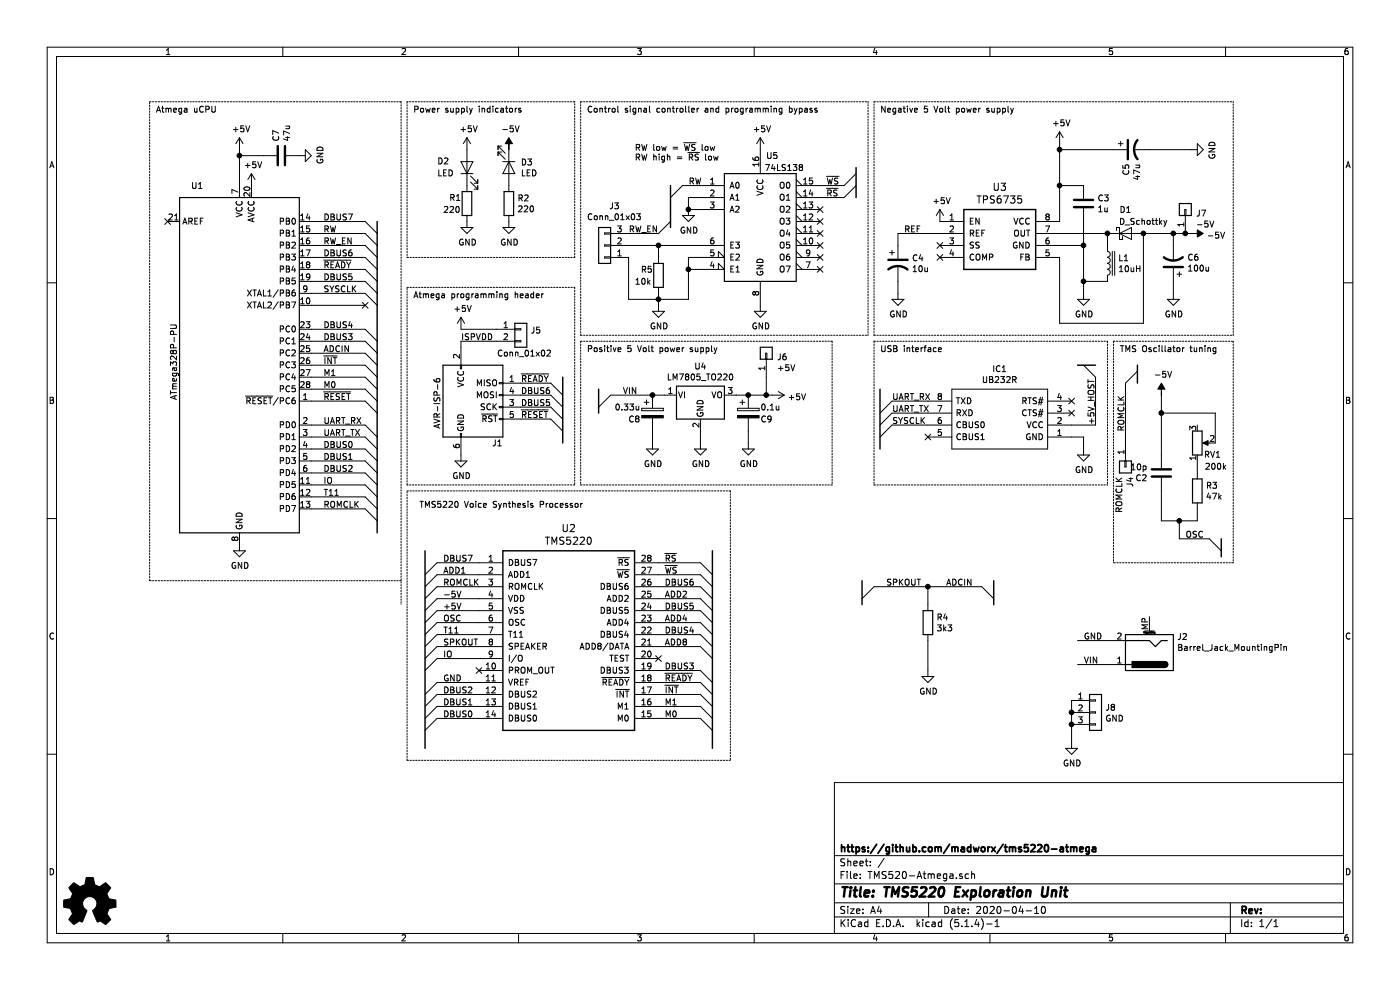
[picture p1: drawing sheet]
EESchema Schematic File Version 4
LIBS:TMS5220-Atmega-cache
EELAYER 30 0
EELAYER END
$Descr A4 11693 8268
encoding utf-8
Sheet 1 1
Title "TMS5220 Exploration Unit"
Date "2020-04-10"
Rev ""
Comp "https://github.com/madworx/tms5220-atmega"
Comment1 ""
Comment2 ""
Comment3 ""
Comment4 ""
$EndDescr
$Comp
L MCU_Microchip_ATmega:ATmega328P-PU U1
U 1 1
P 2000 3050
F 0 "U1" H 1700 4550 50  0000 R CNN
F 1 "ATmega328P-PU" V 1450 3400 50  0000 R CNN
F 2 "Package_DIP:DIP-28_W7.62mm_Socket" H 2000 3050 50  0001 C CIN
F 3 "http://ww1.microchip.com/downloads/en/DeviceDoc/ATmega328_P%20AVR%20MCU%20with%20picoPower%20Technology%20Data%20Sheet%2040001984A.pdf" H 2000 3050 50  0001 C CNN
	1    2000 3050
	1    0    0    -1  
$EndComp
$Comp
L TPS6735:TPS6735 U3
U 1 1
P 7850 1850
F 0 "U3" H 8350 2140 60  0000 C CNN
F 1 "TPS6735" H 8350 2034 60  0000 C CNN
F 2 "Package_DIP:DIP-8_W7.62mm" H 8050 1900 60  0001 L CNN
F 3 "https://www.mouser.se/ProductDetail/Texas-Instruments/TPS6735IPE4?qs=sGAEpiMZZMtitjHzVIkrqfSWpcWTPe%252BShhX7cmTv0g0%3D" H 8050 1700 60  0001 L CNN
	1    7850 1850
	1    0    0    -1  
$EndComp
$Comp
L UB232R:UB232R IC1
U 1 1
P 8950 3650
F 0 "IC1" H 9550 3085 50  0000 C CNN
F 1 "UB232R" H 9550 3176 50  0000 C CNN
F 2 "UB232R:UB232R" H 10000 3750 50  0001 L CNN
F 3 "https://www.mouser.se/ProductDetail/FTDI/UB232R?qs=%2Fha2pyFadugCqdm6U58lyspsRhZ6HQkFB6zKPMYNFlg%3D" H 10000 3650 50  0001 L CNN
F 4 "USB-serial module,FT232RQ,USB B,UB232R USB-serial module,FT232RQ,USB B,UB232R" H 10000 3550 50  0001 L CNN "Description"
F 5 "4" H 10000 3450 50  0001 L CNN "Height"
F 6 "FTDI Chip" H 10000 3350 50  0001 L CNN "Manufacturer_Name"
F 7 "UB232R" H 10000 3250 50  0001 L CNN "Manufacturer_Part_Number"
F 8 "895-UB232R" H 10000 3150 50  0001 L CNN "Mouser Part Number"
F 9 "https://www.mouser.com/Search/Refine.aspx?Keyword=895-UB232R" H 10000 3050 50  0001 L CNN "Mouser Price/Stock"
F 10 "0429262" H 10000 2950 50  0001 L CNN "RS Part Number"
F 11 "http://uk.rs-online.com/web/p/products/0429262" H 10000 2850 50  0001 L CNN "RS Price/Stock"
	1    8950 3650
	-1   0    0    1   
$EndComp
Wire Wire Line
	2600 2550 3050 2550
NoConn ~ 3050 2550
$Comp
L power:GND #PWR0101
U 1 1
P 2000 4550
F 0 "#PWR0101" H 2000 4300 50  0001 C CNN
F 1 "GND" H 2005 4377 50  0000 C CNN
F 2 "" H 2000 4550 50  0001 C CNN
F 3 "" H 2000 4550 50  0001 C CNN
	1    2000 4550
	1    0    0    -1  
$EndComp
$Comp
L power:GND #PWR0104
U 1 1
P 9050 3750
F 0 "#PWR0104" H 9050 3500 50  0001 C CNN
F 1 "GND" H 9055 3577 50  0000 C CNN
F 2 "" H 9050 3750 50  0001 C CNN
F 3 "" H 9050 3750 50  0001 C CNN
	1    9050 3750
	1    0    0    -1  
$EndComp
$Comp
L power:GND #PWR0105
U 1 1
P 3850 3800
F 0 "#PWR0105" H 3850 3550 50  0001 C CNN
F 1 "GND" H 3855 3627 50  0000 C CNN
F 2 "" H 3850 3800 50  0001 C CNN
F 3 "" H 3850 3800 50  0001 C CNN
	1    3850 3800
	1    0    0    -1  
$EndComp
Wire Wire Line
	2600 2750 3050 2750
Wire Wire Line
	2600 2850 3050 2850
Wire Wire Line
	2600 2950 3050 2950
Wire Wire Line
	2600 3050 3050 3050
Wire Wire Line
	2600 3150 3050 3150
Wire Wire Line
	2600 3250 3050 3250
Wire Wire Line
	2600 3750 3050 3750
Wire Wire Line
	2600 3850 3050 3850
Wire Wire Line
	2600 3950 3050 3950
Wire Wire Line
	2600 4050 3050 4050
Wire Wire Line
	2600 4150 3050 4150
Wire Wire Line
	2600 4250 3050 4250
Wire Wire Line
	2600 2050 3050 2050
Wire Wire Line
	2600 1950 3050 1950
Wire Wire Line
	2600 1850 3050 1850
Entry Wire Line
	3050 1850 3150 1950
Entry Wire Line
	3050 1950 3150 2050
Entry Wire Line
	3050 2050 3150 2150
Entry Wire Line
	3050 2750 3150 2850
Entry Wire Line
	3050 2850 3150 2950
Entry Wire Line
	3050 2950 3150 3050
Entry Wire Line
	3050 3050 3150 3150
Entry Wire Line
	3050 3150 3150 3250
Entry Wire Line
	3050 3250 3150 3350
Entry Wire Line
	3050 3750 3150 3850
Entry Wire Line
	3050 3850 3150 3950
Entry Wire Line
	3050 3950 3150 4050
Entry Wire Line
	3050 4050 3150 4150
Entry Wire Line
	3050 4150 3150 4250
Entry Wire Line
	3050 4250 3150 4350
Text Label 2700 3750 0    50   ~ 0
DBUS0
Text Label 2700 3850 0    50   ~ 0
DBUS1
Text Label 2700 3950 0    50   ~ 0
DBUS2
Text Label 2700 2350 0    50   ~ 0
DBUS5
Entry Wire Line
	3050 2150 3150 2250
Entry Wire Line
	3050 2250 3150 2350
Text Label 2700 2450 0    50   ~ 0
SYSCLK
Text Label 2700 2150 0    50   ~ 0
DBUS6
Text Label 2700 4150 0    50   ~ 0
T11
Text Label 2700 4050 0    50   ~ 0
IO
Text Label 2700 4250 0    50   ~ 0
ROMCLK
Entry Wire Line
	3050 3350 3150 3450
Wire Wire Line
	2600 3350 3050 3350
Wire Wire Line
	2600 3550 3050 3550
Entry Wire Line
	3050 3550 3150 3650
Text Label 2700 3550 0    50   ~ 0
UART_RX
Entry Wire Line
	3050 3650 3150 3750
Wire Wire Line
	2600 3650 3050 3650
Text Label 2700 3650 0    50   ~ 0
UART_TX
Text Label 2700 2050 0    50   ~ 0
RW_EN
Text Label 2700 1950 0    50   ~ 0
RW
Text Label 2700 2250 0    50   ~ 0
~READY
Text Label 2700 3050 0    50   ~ 0
~INT
Text Label 2700 3150 0    50   ~ 0
M1
Wire Wire Line
	2600 2150 3050 2150
Wire Wire Line
	3050 2250 2600 2250
Wire Wire Line
	2600 2350 3050 2350
Wire Wire Line
	2600 2450 3050 2450
Entry Wire Line
	3050 2350 3150 2450
Entry Wire Line
	3050 2450 3150 2550
Wire Wire Line
	4350 3200 4600 3200
Wire Wire Line
	4350 3300 4600 3300
Wire Wire Line
	4350 3400 4600 3400
Wire Wire Line
	4350 3500 4600 3500
Entry Wire Line
	4600 3200 4700 3300
Entry Wire Line
	4600 3300 4700 3400
Entry Wire Line
	4600 3400 4700 3500
Entry Wire Line
	4600 3500 4700 3600
Text Label 2700 3350 0    50   ~ 0
~RESET
Text Label 4350 3500 0    50   ~ 0
~RESET
Text Label 4350 3400 0    50   ~ 0
DBUS5
Wire Wire Line
	7750 3350 7450 3350
Wire Wire Line
	7750 3450 7450 3450
Wire Wire Line
	7750 3550 7450 3550
Entry Wire Line
	7350 3450 7450 3350
Entry Wire Line
	7350 3550 7450 3450
Entry Wire Line
	7350 3650 7450 3550
Text Label 7450 3350 0    50   ~ 0
UART_RX
Text Label 7450 3450 0    50   ~ 0
UART_TX
Text Label 7450 3550 0    50   ~ 0
SYSCLK
$Comp
L Connector:Barrel_Jack_MountingPin J2
U 1 1
P 9600 5450
F 0 "J2" H 9370 5322 50  0000 R CNN
F 1 "Barrel_Jack_MountingPin" H 9370 5413 50  0000 R CNN
F 2 "Connector_BarrelJack:BarrelJack_CUI_PJ-063AH_Horizontal" H 9650 5410 50  0001 C CNN
F 3 "~" H 9650 5410 50  0001 C CNN
	1    9600 5450
	-1   0    0    1   
$EndComp
$Comp
L Device:R_POT RV1
U 1 1
P 10000 3700
F 0 "RV1" H 10200 3800 50  0000 R CNN
F 1 "200k" H 10250 3900 50  0000 R CNN
F 2 "Potentiometer_THT:Potentiometer_Bourns_3296W_Vertical" H 10000 3700 50  0001 C CNN
F 3 "https://www.mouser.se/ProductDetail/Bourns/3296W-1-204LF?qs=sGAEpiMZZMvygUB3GLcD7sSg8po3Zpo3lxHLKmaw3KY%3D" H 10000 3700 50  0001 C CNN
	1    10000 3700
	1    0    0    1   
$EndComp
$Comp
L power:-5V #PWR0102
U 1 1
P 9700 3300
F 0 "#PWR0102" H 9700 3400 50  0001 C CNN
F 1 "-5V" H 9715 3473 50  0000 C CNN
F 2 "" H 9700 3300 50  0001 C CNN
F 3 "" H 9700 3300 50  0001 C CNN
	1    9700 3300
	1    0    0    -1  
$EndComp
Entry Wire Line
	10100 4500 10200 4600
Text Label 9900 4500 0    50   ~ 0
OSC
$Comp
L Device:D_Schottky D1
U 1 1
P 9400 1950
F 0 "D1" H 9400 2150 50  0000 C CNN
F 1 "D_Schottky" H 9550 2050 50  0000 C CNN
F 2 "Diode_THT:D_DO-41_SOD81_P2.54mm_Vertical_AnodeUp" H 9400 1950 50  0001 C CNN
F 3 "https://www.mouser.se/ProductDetail/STMicroelectronics/1N5817?qs=sGAEpiMZZMtQ8nqTKtFS%2FD9SVzsgHTKGsrEMHLFTAoc%3D" H 9400 1950 50  0001 C CNN
	1    9400 1950
	1    0    0    -1  
$EndComp
$Comp
L Device:C C2
U 1 1
P 9700 3950
F 0 "C2" H 9815 3996 50  0000 L CNN
F 1 "10p" H 9815 3905 50  0000 L CNN
F 2 "Capacitor_THT:C_Disc_D4.7mm_W2.5mm_P5.00mm" H 9700 3950 50  0001 C CNN
F 3 "https://www.mouser.se/ProductDetail/TDK/FG28C0G1H100DNT00?qs=sGAEpiMZZMt3KoXD5rJ2N3%2FB4IwRhPfO5Uprpuqi7TN%2FBpAp6IHKEw%3D%3D" H 9700 3950 50  0001 C CNN
	1    9700 3950
	-1   0    0    1   
$EndComp
$Comp
L Device:CP1 C4
U 1 1
P 7500 2200
F 0 "C4" H 7615 2246 50  0000 L CNN
F 1 "10u" H 7615 2155 50  0000 L CNN
F 2 "Capacitor_THT:CP_Radial_D4.0mm_P1.50mm" H 7500 2200 50  0001 C CNN
F 3 "https://www.mouser.se/ProductDetail/Nichicon/UPW1E100MDD6?qs=sGAEpiMZZMtZ1n0r9vR22RH2kZvTh%252B0aATLghPFFGt0%3D" H 7500 2200 50  0001 C CNN
	1    7500 2200
	1    0    0    -1  
$EndComp
$Comp
L Device:C C3
U 1 1
P 9050 1700
F 0 "C3" H 9165 1746 50  0000 L CNN
F 1 "1u" H 9165 1655 50  0000 L CNN
F 2 "Capacitor_THT:C_Disc_D4.7mm_W2.5mm_P5.00mm" H 9050 1700 50  0001 C CNN
F 3 "https://www.mouser.se/ProductDetail/TDK/FG28X7R1E105KRT00?qs=sGAEpiMZZMt3KoXD5rJ2N3%2FB4IwRhPfObhJhR9ZrZngGqP3K%2FtY82g%3D%3D" H 9050 1700 50  0001 C CNN
	1    9050 1700
	1    0    0    -1  
$EndComp
$Comp
L Device:L_Core_Iron L1
U 1 1
P 9250 2200
F 0 "L1" H 9338 2246 50  0000 L CNN
F 1 "10uH" H 9338 2155 50  0000 L CNN
F 2 "Inductor_THT:L_Axial_L11.0mm_D4.5mm_P15.24mm_Horizontal_Fastron_MECC" H 9250 2200 50  0001 C CNN
F 3 "https://www.mouser.se/ProductDetail/JW-Miller/9250A-103-RC?qs=sGAEpiMZZMsg%252By3WlYCkUxu5WKw4EViAndDa%2FiYqH4s%3D" H 9250 2200 50  0001 C CNN
	1    9250 2200
	1    0    0    -1  
$EndComp
$Comp
L power:+5V #PWR0106
U 1 1
P 8850 1200
F 0 "#PWR0106" H 8850 1050 50  0001 C CNN
F 1 "+5V" H 8865 1373 50  0000 C CNN
F 2 "" H 8850 1200 50  0001 C CNN
F 3 "" H 8850 1200 50  0001 C CNN
	1    8850 1200
	1    0    0    -1  
$EndComp
Wire Wire Line
	8850 2050 9050 2050
$Comp
L power:GND #PWR0107
U 1 1
P 9050 2450
F 0 "#PWR0107" H 9050 2200 50  0001 C CNN
F 1 "GND" H 9055 2277 50  0000 C CNN
F 2 "" H 9050 2450 50  0001 C CNN
F 3 "" H 9050 2450 50  0001 C CNN
	1    9050 2450
	1    0    0    -1  
$EndComp
Wire Wire Line
	9550 1950 9550 2700
Wire Wire Line
	9550 2700 8850 2700
Wire Wire Line
	8850 2700 8850 2150
Connection ~ 9550 1950
$Comp
L power:-5V #PWR0108
U 1 1
P 9950 1950
F 0 "#PWR0108" H 9950 2050 50  0001 C CNN
F 1 "-5V" V 9965 2078 50  0000 L CNN
F 2 "" H 9950 1950 50  0001 C CNN
F 3 "" H 9950 1950 50  0001 C CNN
	1    9950 1950
	0    1    1    0   
$EndComp
$Comp
L Device:CP1 C6
U 1 1
P 9800 2200
F 0 "C6" H 9685 2154 50  0000 R CNN
F 1 "100u" H 9685 2245 50  0000 R CNN
F 2 "Capacitor_THT:CP_Radial_D4.0mm_P1.50mm" H 9800 2200 50  0001 C CNN
F 3 "https://www.mouser.se/ProductDetail/Nichicon/UVR1A101MDD6?qs=UBiR96IgLrSPbXe39cac9Q%3D%3D" H 9800 2200 50  0001 C CNN
	1    9800 2200
	-1   0    0    1   
$EndComp
$Comp
L power:GND #PWR0109
U 1 1
P 9800 2450
F 0 "#PWR0109" H 9800 2200 50  0001 C CNN
F 1 "GND" H 9805 2277 50  0000 C CNN
F 2 "" H 9800 2450 50  0001 C CNN
F 3 "" H 9800 2450 50  0001 C CNN
	1    9800 2450
	1    0    0    -1  
$EndComp
Wire Wire Line
	7850 1950 7500 1950
$Comp
L power:GND #PWR0110
U 1 1
P 7500 2450
F 0 "#PWR0110" H 7500 2200 50  0001 C CNN
F 1 "GND" H 7505 2277 50  0000 C CNN
F 2 "" H 7500 2450 50  0001 C CNN
F 3 "" H 7500 2450 50  0001 C CNN
	1    7500 2450
	1    0    0    -1  
$EndComp
$Comp
L power:GND #PWR0111
U 1 1
P 9950 1250
F 0 "#PWR0111" H 9950 1000 50  0001 C CNN
F 1 "GND" H 9955 1077 50  0000 C CNN
F 2 "" H 9950 1250 50  0001 C CNN
F 3 "" H 9950 1250 50  0001 C CNN
	1    9950 1250
	0    -1   1    0   
$EndComp
Text Label 7550 1950 0    50   ~ 0
REF
NoConn ~ 7850 2050
NoConn ~ 7850 2150
$Comp
L Device:C C7
U 1 1
P 2350 1300
F 0 "C7" H 2465 1346 50  0000 L CNN
F 1 "47u" H 2465 1255 50  0000 L CNN
F 2 "Capacitor_THT:C_Disc_D4.7mm_W2.5mm_P5.00mm" H 2350 1300 50  0001 C CNN
F 3 "https://www.mouser.se/ProductDetail/TDK/FG26X5R1E476MRT06?qs=sGAEpiMZZMt3KoXD5rJ2NzrcpyijU5LS6yornfz2rM6NybHv36ftSw%3D%3D" H 2350 1300 50  0001 C CNN
	1    2350 1300
	0    -1   -1   0   
$EndComp
$Comp
L power:GND #PWR0112
U 1 1
P 2500 1300
F 0 "#PWR0112" H 2500 1050 50  0001 C CNN
F 1 "GND" H 2505 1127 50  0000 C CNN
F 2 "" H 2500 1300 50  0001 C CNN
F 3 "" H 2500 1300 50  0001 C CNN
	1    2500 1300
	0    -1   -1   0   
$EndComp
Wire Wire Line
	2000 1250 2000 1300
$Comp
L Regulator_Linear:LM7805_TO220 U4
U 1 1
P 5850 3300
F 0 "U4" H 5850 3542 50  0000 C CNN
F 1 "LM7805_TO220" H 5850 3451 50  0000 C CNN
F 2 "Package_TO_SOT_THT:TO-220-3_Horizontal_TabDown" H 5850 3525 50  0001 C CIN
F 3 "https://www.mouser.se/ProductDetail/Texas-Instruments/LM7805CT-NOPB?qs=sGAEpiMZZMtUqDgmOWBjgBeg5pzg%2F1aQ1zF1gFoZCvY%3D" H 5850 3250 50  0001 C CNN
	1    5850 3300
	1    0    0    -1  
$EndComp
$Comp
L Device:CP C9
U 1 1
P 6250 3450
F 0 "C9" H 6350 3400 50  0000 L CNN
F 1 "0.1u" H 6350 3500 50  0000 L CNN
F 2 "Capacitor_THT:CP_Radial_D4.0mm_P1.50mm" H 6288 3300 50  0001 C CNN
F 3 "https://www.mouser.se/ProductDetail/Nichicon/USP1HR33MDD?qs=sGAEpiMZZMsh%252B1woXyUXj3SSjkwXH80UQwbXontCI3A%3D" H 6250 3450 50  0001 C CNN
	1    6250 3450
	1    0    0    -1  
$EndComp
Wire Wire Line
	6150 3300 6250 3300
Text Label 5200 3300 0    50   ~ 0
VIN
$Comp
L power:+5V #PWR0115
U 1 1
P 6450 3300
F 0 "#PWR0115" H 6450 3150 50  0001 C CNN
F 1 "+5V" V 6465 3428 50  0000 L CNN
F 2 "" H 6450 3300 50  0001 C CNN
F 3 "" H 6450 3300 50  0001 C CNN
	1    6450 3300
	0    1    1    0   
$EndComp
Connection ~ 6250 3300
Wire Wire Line
	6250 3300 6400 3300
$Comp
L power:GND #PWR0116
U 1 1
P 5850 3700
F 0 "#PWR0116" H 5850 3450 50  0001 C CNN
F 1 "GND" H 5855 3527 50  0000 C CNN
F 2 "" H 5850 3700 50  0001 C CNN
F 3 "" H 5850 3700 50  0001 C CNN
	1    5850 3700
	1    0    0    -1  
$EndComp
$Comp
L Device:CP C8
U 1 1
P 5450 3450
F 0 "C8" H 5350 3400 50  0000 R CNN
F 1 "0.33u" H 5350 3500 50  0000 R CNN
F 2 "Capacitor_THT:CP_Radial_D4.0mm_P1.50mm" H 5488 3300 50  0001 C CNN
F 3 "https://www.mouser.se/ProductDetail/Nichicon/USP1HR33MDD?qs=sGAEpiMZZMsh%252B1woXyUXj3SSjkwXH80UQwbXontCI3A%3D" H 5450 3450 50  0001 C CNN
	1    5450 3450
	1    0    0    -1  
$EndComp
Wire Wire Line
	9300 5550 9000 5550
Text Label 9050 5550 0    50   ~ 0
VIN
Wire Wire Line
	9300 5350 9000 5350
Text Label 9050 5350 0    50   ~ 0
GND
Wire Wire Line
	9850 4500 10100 4500
Wire Wire Line
	9700 3300 9700 3450
NoConn ~ 8950 3350
NoConn ~ 8950 3450
NoConn ~ 7750 3650
$Comp
L power:+5V #PWR0117
U 1 1
P 2000 1250
F 0 "#PWR0117" H 2000 1100 50  0001 C CNN
F 1 "+5V" H 2015 1423 50  0000 C CNN
F 2 "" H 2000 1250 50  0001 C CNN
F 3 "" H 2000 1250 50  0001 C CNN
	1    2000 1250
	1    0    0    -1  
$EndComp
$Comp
L 74xx:74LS138 U5
U 1 1
P 6350 1850
F 0 "U5" H 6450 2400 50  0000 C CNN
F 1 "74LS138" H 6550 2300 50  0000 C CNN
F 2 "Package_DIP:DIP-16_W7.62mm" H 6350 1850 50  0001 C CNN
F 3 "https://www.mouser.se/ProductDetail/Texas-Instruments/SN74LS138N?qs=sGAEpiMZZMtxONTBFIcRfpKvrGTByBdiQjlbb3Ynr4s%3D" H 6350 1850 50  0001 C CNN
	1    6350 1850
	1    0    0    -1  
$EndComp
$Comp
L power:+5V #PWR0119
U 1 1
P 6350 1250
F 0 "#PWR0119" H 6350 1100 50  0001 C CNN
F 1 "+5V" H 6365 1423 50  0000 C CNN
F 2 "" H 6350 1250 50  0001 C CNN
F 3 "" H 6350 1250 50  0001 C CNN
	1    6350 1250
	1    0    0    -1  
$EndComp
$Comp
L power:GND #PWR0120
U 1 1
P 6350 2550
F 0 "#PWR0120" H 6350 2300 50  0001 C CNN
F 1 "GND" H 6355 2377 50  0000 C CNN
F 2 "" H 6350 2550 50  0001 C CNN
F 3 "" H 6350 2550 50  0001 C CNN
	1    6350 2550
	1    0    0    -1  
$EndComp
$Comp
L power:GND #PWR0121
U 1 1
P 5750 1750
F 0 "#PWR0121" H 5750 1500 50  0001 C CNN
F 1 "GND" H 5755 1577 50  0000 C CNN
F 2 "" H 5750 1750 50  0001 C CNN
F 3 "" H 5750 1750 50  0001 C CNN
	1    5750 1750
	1    0    0    -1  
$EndComp
Text Label 5750 1550 0    50   ~ 0
RW
Text Label 6900 1650 0    50   ~ 0
~RS
Text Label 6900 1550 0    50   ~ 0
~WS
Wire Wire Line
	5500 1950 5250 1950
Text Label 5250 1950 0    50   ~ 0
RW_EN
Text Notes 5300 1350 0    50   ~ 0
RW low = ~WS~ low\nRW high = ~RS~ low
NoConn ~ 6850 1750
NoConn ~ 6850 1850
NoConn ~ 6850 1950
NoConn ~ 6850 2050
NoConn ~ 6850 2150
NoConn ~ 6850 2250
$Comp
L Connector_Generic:Conn_01x03 J3
U 1 1
P 5050 2050
F 0 "J3" H 4968 1725 50  0000 C CNN
F 1 "Conn_01x03" H 4968 1816 50  0000 C CNN
F 2 "Connector_PinHeader_2.54mm:PinHeader_1x03_P2.54mm_Vertical" H 5050 2050 50  0001 C CNN
F 3 "~" H 5050 2050 50  0001 C CNN
	1    5050 2050
	-1   0    0    1   
$EndComp
$Comp
L Connector_Generic:Conn_01x01 J4
U 1 1
P 9400 3900
F 0 "J4" H 9480 3942 50  0000 L CNN
F 1 "ROMCLK" H 9480 3851 50  0000 L CNN
F 2 "Connector_PinHeader_2.54mm:PinHeader_1x01_P2.54mm_Vertical" H 9400 3900 50  0001 C CNN
F 3 "~" H 9400 3900 50  0001 C CNN
	1    9400 3900
	0    1    1    0   
$EndComp
Wire Wire Line
	9400 3700 9400 3200
Text Label 9400 3300 3    50   ~ 0
ROMCLK
Entry Wire Line
	5850 4700 5950 4800
Entry Wire Line
	5850 4800 5950 4900
Entry Wire Line
	5850 5100 5950 5200
Entry Wire Line
	5850 5300 5950 5400
Entry Wire Line
	5850 5600 5950 5700
Entry Wire Line
	5850 5700 5950 5800
Entry Wire Line
	5850 5800 5950 5900
Entry Wire Line
	5850 5900 5950 6000
Entry Wire Line
	5850 6000 5950 6100
Entry Wire Line
	5850 5000 5950 5100
Entry Wire Line
	5850 4900 5950 5000
Entry Wire Line
	5850 5200 5950 5300
Entry Wire Line
	5850 5400 5950 5500
Wire Wire Line
	5850 4700 5500 4700
Wire Wire Line
	5850 4800 5500 4800
Wire Wire Line
	5850 4900 5500 4900
Wire Wire Line
	5500 5000 5850 5000
Wire Wire Line
	5500 5200 5850 5200
Wire Wire Line
	5500 5400 5850 5400
Wire Wire Line
	5850 5700 5500 5700
Wire Wire Line
	5850 5800 5500 5800
Wire Wire Line
	5850 5900 5500 5900
Wire Wire Line
	5850 6000 5500 6000
Text Label 3700 5700 0    50   ~ 0
GND
Text Label 3700 5100 0    50   ~ 0
+5V
Text Label 3700 5000 0    50   ~ 0
-5V
Text Label 5550 5000 0    50   ~ 0
ADD2
Text Label 3700 4800 0    50   ~ 0
ADD1
Text Label 5550 5400 0    50   ~ 0
ADD8
Text Label 5550 5200 0    50   ~ 0
ADD4
Entry Wire Line
	3550 4900 3650 4800
Wire Wire Line
	4000 4800 3650 4800
Text Label 3700 5200 0    50   ~ 0
OSC
Text Label 5550 5900 0    50   ~ 0
M1
Text Label 5550 6000 0    50   ~ 0
M0
NoConn ~ 5500 5500
NoConn ~ 4000 5600
Text Label 5550 4800 0    50   ~ 0
~WS
Text Label 5550 4700 0    50   ~ 0
~RS
Text Label 5550 5800 0    50   ~ 0
~INT
Text Label 5550 5700 0    50   ~ 0
~READY
Text Label 3700 5500 0    50   ~ 0
IO
Text Label 3700 5300 0    50   ~ 0
T11
Text Label 3700 4900 0    50   ~ 0
ROMCLK
Text Label 3700 4700 0    50   ~ 0
DBUS7
Text Label 5550 4900 0    50   ~ 0
DBUS6
Text Label 5550 5100 0    50   ~ 0
DBUS5
Text Label 5550 5300 0    50   ~ 0
DBUS4
Text Label 5550 5600 0    50   ~ 0
DBUS3
Text Label 3700 5800 0    50   ~ 0
DBUS2
Text Label 3700 5900 0    50   ~ 0
DBUS1
Text Label 3700 6000 0    50   ~ 0
DBUS0
Entry Wire Line
	3550 6100 3650 6000
Entry Wire Line
	3550 6000 3650 5900
Entry Wire Line
	3550 5900 3650 5800
Entry Wire Line
	3550 5800 3650 5700
Entry Wire Line
	3550 5600 3650 5500
Entry Wire Line
	3550 5500 3650 5400
Entry Wire Line
	3550 5400 3650 5300
Entry Wire Line
	3550 5300 3650 5200
Entry Wire Line
	3550 5200 3650 5100
Entry Wire Line
	3550 5100 3650 5000
Entry Wire Line
	3550 5000 3650 4900
Entry Wire Line
	3550 4800 3650 4700
Wire Wire Line
	5850 5600 5500 5600
Wire Wire Line
	5850 5300 5500 5300
Wire Wire Line
	5850 5100 5500 5100
Wire Wire Line
	4000 6000 3650 6000
Wire Wire Line
	4000 5900 3650 5900
Wire Wire Line
	4000 5800 3650 5800
Wire Wire Line
	4000 5700 3650 5700
Wire Wire Line
	4000 5500 3650 5500
Wire Wire Line
	4000 5400 3650 5400
Wire Wire Line
	4000 5300 3650 5300
Wire Wire Line
	4000 5200 3650 5200
Wire Wire Line
	4000 5100 3650 5100
Wire Wire Line
	4000 5000 3650 5000
Wire Wire Line
	4000 4900 3650 4900
Wire Wire Line
	4000 4700 3650 4700
$Comp
L TMS5220:TMS5220 U2
U 1 1
P 4000 4700
F 0 "U2" H 4750 4990 60  0000 C CNN
F 1 "TMS5220" H 4750 4884 60  0000 C CNN
F 2 "Package_DIP:DIP-28_W15.24mm_Socket" H 4200 4750 60  0001 L CNN
F 3 "https://www.mouser.se/ProductDetail/3M-Electronic-Solutions-Division/4828-6000-CP?qs=sGAEpiMZZMs%2FSh%2Fkjph1tvt1%2FmEPT%2FXoFUUv0bvk4oI%3D" H 4200 4550 60  0001 L CNN
	1    4000 4700
	1    0    0    -1  
$EndComp
$Comp
L Graphic:Logo_Open_Hardware_Small #LOGO1
U 1 1
P 750 7550
F 0 "#LOGO1" H 750 7825 50  0001 C CNN
F 1 "Logo_Open_Hardware_Small" H 750 7325 50  0001 C CNN
F 2 "" H 750 7550 50  0001 C CNN
F 3 "~" H 750 7550 50  0001 C CNN
	1    750  7550
	1    0    0    -1  
$EndComp
$Comp
L Device:LED D3
U 1 1
P 4250 1400
F 0 "D3" V 4204 1498 50  0000 L CNN
F 1 "LED" V 4295 1498 50  0000 L CNN
F 2 "LED_THT:LED_D3.0mm" V 4250 1400 50  0001 C CNN
F 3 "~" V 4250 1400 50  0001 C CNN
	1    4250 1400
	0    1    1    0   
$EndComp
$Comp
L Device:LED D2
U 1 1
P 3900 1400
F 0 "D2" V 3950 1650 50  0000 R CNN
F 1 "LED" V 3850 1650 50  0000 R CNN
F 2 "LED_THT:LED_D3.0mm" V 3900 1400 50  0001 C CNN
F 3 "~" V 3900 1400 50  0001 C CNN
	1    3900 1400
	0    -1   -1   0   
$EndComp
$Comp
L Device:R R2
U 1 1
P 4250 1700
F 0 "R2" H 4320 1746 50  0000 L CNN
F 1 "220" H 4320 1655 50  0000 L CNN
F 2 "Resistor_THT:R_Axial_DIN0204_L3.6mm_D1.6mm_P1.90mm_Vertical" V 4180 1700 50  0001 C CNN
F 3 "~" H 4250 1700 50  0001 C CNN
	1    4250 1700
	1    0    0    -1  
$EndComp
$Comp
L Device:R R1
U 1 1
P 3900 1700
F 0 "R1" H 3750 1750 50  0000 L CNN
F 1 "220" H 3700 1650 50  0000 L CNN
F 2 "Resistor_THT:R_Axial_DIN0204_L3.6mm_D1.6mm_P1.90mm_Vertical" V 3830 1700 50  0001 C CNN
F 3 "~" H 3900 1700 50  0001 C CNN
	1    3900 1700
	1    0    0    -1  
$EndComp
$Comp
L power:GND #PWR0124
U 1 1
P 4250 1850
F 0 "#PWR0124" H 4250 1600 50  0001 C CNN
F 1 "GND" H 4255 1677 50  0000 C CNN
F 2 "" H 4250 1850 50  0001 C CNN
F 3 "" H 4250 1850 50  0001 C CNN
	1    4250 1850
	1    0    0    -1  
$EndComp
$Comp
L power:-5V #PWR0125
U 1 1
P 4250 1250
F 0 "#PWR0125" H 4250 1350 50  0001 C CNN
F 1 "-5V" H 4265 1423 50  0000 C CNN
F 2 "" H 4250 1250 50  0001 C CNN
F 3 "" H 4250 1250 50  0001 C CNN
	1    4250 1250
	1    0    0    -1  
$EndComp
$Comp
L power:+5V #PWR0126
U 1 1
P 3900 1250
F 0 "#PWR0126" H 3900 1100 50  0001 C CNN
F 1 "+5V" H 3915 1423 50  0000 C CNN
F 2 "" H 3900 1250 50  0001 C CNN
F 3 "" H 3900 1250 50  0001 C CNN
	1    3900 1250
	1    0    0    -1  
$EndComp
$Comp
L power:GND #PWR0127
U 1 1
P 3900 1850
F 0 "#PWR0127" H 3900 1600 50  0001 C CNN
F 1 "GND" H 3905 1677 50  0000 C CNN
F 2 "" H 3900 1850 50  0001 C CNN
F 3 "" H 3900 1850 50  0001 C CNN
	1    3900 1850
	1    0    0    -1  
$EndComp
Wire Wire Line
	9050 3650 8950 3650
Wire Wire Line
	9050 3750 9050 3650
Wire Wire Line
	5100 3300 5450 3300
Wire Wire Line
	5850 3600 5850 3700
$Comp
L power:GND #PWR0113
U 1 1
P 5450 3700
F 0 "#PWR0113" H 5450 3450 50  0001 C CNN
F 1 "GND" H 5455 3527 50  0000 C CNN
F 2 "" H 5450 3700 50  0001 C CNN
F 3 "" H 5450 3700 50  0001 C CNN
	1    5450 3700
	1    0    0    -1  
$EndComp
Wire Wire Line
	5450 3600 5450 3700
$Comp
L power:GND #PWR0114
U 1 1
P 6250 3700
F 0 "#PWR0114" H 6250 3450 50  0001 C CNN
F 1 "GND" H 6255 3527 50  0000 C CNN
F 2 "" H 6250 3700 50  0001 C CNN
F 3 "" H 6250 3700 50  0001 C CNN
	1    6250 3700
	1    0    0    -1  
$EndComp
Wire Wire Line
	6250 3600 6250 3700
$Comp
L Device:CP1 C5
U 1 1
P 9450 1250
F 0 "C5" H 9565 1296 50  0000 L CNN
F 1 "47u" H 9565 1205 50  0000 L CNN
F 2 "Capacitor_THT:CP_Radial_D4.0mm_P1.50mm" H 9450 1250 50  0001 C CNN
F 3 "https://www.mouser.se/ProductDetail/Nichicon/UPW1A470MDD6TP?qs=sGAEpiMZZMtZ1n0r9vR22UwyiKSDS%252BfFcZfRXVU8ss8%3D" H 9450 1250 50  0001 C CNN
	1    9450 1250
	0    -1   1    0   
$EndComp
Wire Wire Line
	10000 3950 10000 3850
Wire Wire Line
	9850 4350 9850 4500
Wire Wire Line
	10150 3450 10150 3700
Wire Wire Line
	7500 2050 7500 1950
Wire Wire Line
	7500 2350 7500 2450
Wire Wire Line
	9550 1950 9800 1950
Wire Wire Line
	9800 2450 9800 2350
Wire Wire Line
	9800 2050 9800 1950
Connection ~ 9800 1950
Wire Wire Line
	9800 1950 9900 1950
Wire Wire Line
	9050 2050 9050 2350
Wire Wire Line
	9250 2350 9050 2350
Connection ~ 9050 2350
Wire Wire Line
	9050 2350 9050 2450
Wire Wire Line
	9250 2050 9250 1950
Wire Wire Line
	9050 1550 8850 1550
Connection ~ 8850 1550
Wire Wire Line
	8850 1550 8850 1850
Wire Wire Line
	9050 1850 9050 2050
Connection ~ 9050 2050
Connection ~ 9250 1950
Wire Wire Line
	8850 1950 9250 1950
Wire Notes Line
	7300 850  10300 850 
Text Notes 7350 950  0    50   ~ 0
Negative 5 Volt power supply
Entry Wire Line
	5500 1950 5600 1850
Entry Wire Line
	5600 1650 5700 1550
Wire Wire Line
	5850 1550 5700 1550
Wire Notes Line
	4850 850  4850 2800
Entry Wire Line
	7050 1550 7150 1450
Entry Wire Line
	7050 1650 7150 1550
Wire Wire Line
	6850 1650 7050 1650
Wire Wire Line
	7050 1550 6850 1550
Wire Wire Line
	5850 1650 5750 1650
Wire Wire Line
	5750 1650 5750 1750
Wire Wire Line
	5850 1750 5750 1750
Connection ~ 5750 1750
Wire Wire Line
	5850 2150 5750 2150
Wire Wire Line
	5750 2150 5750 2250
Wire Wire Line
	5850 2250 5750 2250
Text Notes 4900 950  0    50   ~ 0
Control signal controller and programming bypass
Wire Notes Line
	3400 850  3400 2150
Wire Notes Line
	3400 2150 4800 2150
Wire Notes Line
	4800 2150 4800 850 
Wire Notes Line
	4800 850  3400 850 
Text Notes 3450 950  0    50   ~ 0
Power supply indicators
Text Notes 3450 2500 0    50   ~ 0
Atmega programming header
Entry Wire Line
	5000 3400 5100 3300
Wire Wire Line
	5450 3300 5550 3300
Connection ~ 5450 3300
Wire Notes Line
	4850 4050 6950 4050
Wire Notes Line
	4850 2850 6950 2850
Wire Notes Line
	4850 2850 4850 4050
Wire Notes Line
	6950 2850 6950 4050
Text Notes 4900 2950 0    50   ~ 0
Positive 5 Volt power supply
Wire Notes Line
	10300 4700 9300 4700
Wire Notes Line
	9300 2850 10300 2850
Text Notes 9350 2950 0    50   ~ 0
TMS Oscillator tuning
Wire Notes Line
	9250 2850 9250 4050
Text Notes 7350 2950 0    50   ~ 0
USB interface
NoConn ~ 1400 1850
Wire Wire Line
	2200 1300 2000 1300
Wire Notes Line
	3350 4850 1250 4850
Wire Notes Line
	1250 4850 1250 850 
Wire Notes Line
	1250 850  3350 850 
Text Notes 1300 950  0    50   ~ 0
Atmega uCPU
Wire Notes Line
	3400 6350 3400 4100
Wire Notes Line
	3400 4100 6100 4100
Wire Notes Line
	6100 4100 6100 6350
Wire Notes Line
	3400 6350 6100 6350
Text Notes 3500 4250 0    50   ~ 0
TMS5220 Voice Synthesis Processor
Connection ~ 2000 1300
$Comp
L Connector_Generic:Conn_01x02 J5
U 1 1
P 4350 2750
F 0 "J5" H 4430 2742 50  0000 L CNN
F 1 "Conn_01x02" H 4150 2550 50  0000 L CNN
F 2 "Connector_PinHeader_2.54mm:PinHeader_1x02_P2.54mm_Vertical" H 4350 2750 50  0001 C CNN
F 3 "~" H 4350 2750 50  0001 C CNN
	1    4350 2750
	1    0    0    -1  
$EndComp
Wire Wire Line
	3850 2850 3850 2900
Text Label 3850 2850 0    50   ~ 0
ISPVDD
$Comp
L Connector:AVR-ISP-6 J1
U 1 1
P 3950 3400
F 0 "J1" H 4200 3100 50  0000 R CNN
F 1 "AVR-ISP-6" V 3650 3650 50  0000 R CNN
F 2 "Connector_IDC:IDC-Header_2x03_P2.54mm_Vertical" V 3700 3450 50  0001 C CNN
F 3 "https://www.mouser.se/ProductDetail/3M-Electronic-Solutions-Division/30306-6002HB?qs=sGAEpiMZZMs%252BGHln7q6pmwu5ra4CY41iME2E1EV0sE0%3D" H 2675 2850 50  0001 C CNN
	1    3950 3400
	1    0    0    -1  
$EndComp
Wire Wire Line
	3850 2850 4150 2850
$Comp
L power:+5V #PWR0128
U 1 1
P 7850 1850
F 0 "#PWR0128" H 7850 1700 50  0001 C CNN
F 1 "+5V" H 7865 2023 50  0000 C CNN
F 2 "" H 7850 1850 50  0001 C CNN
F 3 "" H 7850 1850 50  0001 C CNN
	1    7850 1850
	1    0    0    -1  
$EndComp
Text Label 9150 3550 1    50   ~ 0
+5V_HOST
Wire Wire Line
	2000 1300 2000 1550
$Comp
L power:+5V #PWR0103
U 1 1
P 2100 1550
F 0 "#PWR0103" H 2100 1400 50  0001 C CNN
F 1 "+5V" H 2115 1723 50  0000 C CNN
F 2 "" H 2100 1550 50  0001 C CNN
F 3 "" H 2100 1550 50  0001 C CNN
	1    2100 1550
	1    0    0    -1  
$EndComp
Wire Wire Line
	9150 3150 9150 3550
Wire Wire Line
	8950 3550 9150 3550
Entry Wire Line
	9050 3050 9150 3150
Entry Wire Line
	9400 3200 9500 3100
$Comp
L Device:R R3
U 1 1
P 10000 4100
F 0 "R3" H 10070 4146 50  0000 L CNN
F 1 "47k" H 10070 4055 50  0000 L CNN
F 2 "Resistor_THT:R_Axial_DIN0204_L3.6mm_D1.6mm_P1.90mm_Vertical" V 9930 4100 50  0001 C CNN
F 3 "~" H 10000 4100 50  0001 C CNN
	1    10000 4100
	1    0    0    -1  
$EndComp
Wire Wire Line
	9700 4350 9850 4350
Wire Wire Line
	10000 4350 10000 4250
Connection ~ 9850 4350
Wire Wire Line
	9850 4350 10000 4350
Wire Notes Line
	10300 2850 10300 4700
Wire Notes Line
	9300 2850 9300 4700
Wire Wire Line
	9700 4100 9700 4350
Wire Wire Line
	9700 3450 9700 3800
Text Label 3700 5400 0    50   ~ 0
SPKOUT
$Comp
L Device:R R4
U 1 1
P 7750 5200
F 0 "R4" H 7820 5246 50  0000 L CNN
F 1 "3k3" H 7820 5155 50  0000 L CNN
F 2 "Resistor_THT:R_Axial_DIN0204_L3.6mm_D1.6mm_P7.62mm_Horizontal" V 7680 5200 50  0001 C CNN
F 3 "~" H 7750 5200 50  0001 C CNN
	1    7750 5200
	1    0    0    -1  
$EndComp
Wire Wire Line
	7750 5050 7750 4900
Wire Wire Line
	7750 5350 7750 5600
$Comp
L power:GND #PWR0129
U 1 1
P 7750 5600
F 0 "#PWR0129" H 7750 5350 50  0001 C CNN
F 1 "GND" H 7755 5427 50  0000 C CNN
F 2 "" H 7750 5600 50  0001 C CNN
F 3 "" H 7750 5600 50  0001 C CNN
	1    7750 5600
	1    0    0    -1  
$EndComp
Wire Wire Line
	7300 4900 7750 4900
Connection ~ 7750 4900
Wire Wire Line
	7750 4900 8200 4900
Entry Wire Line
	8200 4900 8300 5000
Entry Wire Line
	7200 5000 7300 4900
Text Label 7900 4900 0    50   ~ 0
ADCIN
Text Label 7400 4900 0    50   ~ 0
SPKOUT
Text Label 4350 3300 0    50   ~ 0
DBUS6
Text Label 2700 2850 0    50   ~ 0
DBUS3
Text Label 4350 3200 0    50   ~ 0
~READY
Text Label 2700 2950 0    50   ~ 0
ADCIN
Text Label 2700 2750 0    50   ~ 0
DBUS4
Text Label 2700 3250 0    50   ~ 0
M0
$Comp
L Device:R R5
U 1 1
P 5500 2300
F 0 "R5" H 5350 2350 50  0000 L CNN
F 1 "10k" H 5300 2250 50  0000 L CNN
F 2 "Resistor_THT:R_Axial_DIN0204_L3.6mm_D1.6mm_P1.90mm_Vertical" V 5430 2300 50  0001 C CNN
F 3 "~" H 5500 2300 50  0001 C CNN
	1    5500 2300
	1    0    0    -1  
$EndComp
$Comp
L power:GND #PWR0122
U 1 1
P 5500 2550
F 0 "#PWR0122" H 5500 2300 50  0001 C CNN
F 1 "GND" H 5505 2377 50  0000 C CNN
F 2 "" H 5500 2550 50  0001 C CNN
F 3 "" H 5500 2550 50  0001 C CNN
	1    5500 2550
	1    0    0    -1  
$EndComp
Wire Wire Line
	5250 2050 5500 2050
Wire Wire Line
	5500 2450 5500 2500
Wire Wire Line
	5250 2150 5250 2500
Wire Wire Line
	5250 2500 5500 2500
Connection ~ 5500 2500
Wire Wire Line
	5500 2500 5500 2550
Wire Wire Line
	5500 2500 5750 2500
Wire Wire Line
	5750 2500 5750 2250
Connection ~ 5750 2250
Wire Wire Line
	5500 2150 5500 2050
Connection ~ 5500 2050
Wire Wire Line
	5500 2050 5850 2050
$Comp
L Connector_Generic:Conn_01x01 J6
U 1 1
P 6400 2950
F 0 "J6" V 6364 2862 50  0000 R CNN
F 1 "+5V" V 6273 2862 50  0000 R CNN
F 2 "Connector_PinHeader_2.54mm:PinHeader_1x01_P2.54mm_Vertical" H 6400 2950 50  0001 C CNN
F 3 "~" H 6400 2950 50  0001 C CNN
	1    6400 2950
	0    -1   -1   0   
$EndComp
Connection ~ 6400 3300
Wire Wire Line
	6400 3300 6450 3300
$Comp
L Connector_Generic:Conn_01x01 J7
U 1 1
P 9900 1750
F 0 "J7" V 9864 1662 50  0000 R CNN
F 1 "-5V" V 9773 1662 50  0000 R CNN
F 2 "Connector_PinHeader_2.54mm:PinHeader_1x01_P2.54mm_Vertical" H 9900 1750 50  0001 C CNN
F 3 "~" H 9900 1750 50  0001 C CNN
	1    9900 1750
	0    -1   -1   0   
$EndComp
Connection ~ 9900 1950
Wire Wire Line
	9900 1950 9950 1950
$Comp
L Connector_Generic:Conn_01x03 J8
U 1 1
P 9150 5950
F 0 "J8" H 9230 5992 50  0000 L CNN
F 1 "GND" H 9230 5901 50  0000 L CNN
F 2 "Connector_PinHeader_2.54mm:PinHeader_1x03_P2.54mm_Vertical" H 9150 5950 50  0001 C CNN
F 3 "~" H 9150 5950 50  0001 C CNN
	1    9150 5950
	1    0    0    -1  
$EndComp
$Comp
L power:GND #PWR0123
U 1 1
P 8950 6200
F 0 "#PWR0123" H 8950 5950 50  0001 C CNN
F 1 "GND" H 8955 6027 50  0000 C CNN
F 2 "" H 8950 6200 50  0001 C CNN
F 3 "" H 8950 6200 50  0001 C CNN
	1    8950 6200
	1    0    0    -1  
$EndComp
Wire Wire Line
	8950 6200 8950 6050
Connection ~ 8950 5950
Wire Wire Line
	8950 5950 8950 5850
Connection ~ 8950 6050
Wire Wire Line
	8950 6050 8950 5950
$Comp
L power:+5V #PWR0118
U 1 1
P 3850 2750
F 0 "#PWR0118" H 3850 2600 50  0001 C CNN
F 1 "+5V" H 3865 2923 50  0000 C CNN
F 2 "" H 3850 2750 50  0001 C CNN
F 3 "" H 3850 2750 50  0001 C CNN
	1    3850 2750
	1    0    0    -1  
$EndComp
Wire Wire Line
	3850 2750 4150 2750
Wire Notes Line
	3400 2400 4800 2400
Wire Notes Line
	4800 2400 4800 4050
Wire Notes Line
	4800 4050 3400 4050
Wire Notes Line
	3400 4050 3400 2400
Wire Notes Line
	4850 850  7250 850 
Wire Notes Line
	4850 2800 7250 2800
Wire Notes Line
	7250 850  7250 2800
Wire Notes Line
	7300 2800 10300 2800
Wire Notes Line
	10300 2800 10300 850 
Wire Notes Line
	7300 2800 7300 850 
Wire Notes Line
	7300 2850 7300 4050
Wire Notes Line
	7300 4050 9250 4050
Wire Notes Line
	7300 2850 9250 2850
Connection ~ 9700 3450
Wire Wire Line
	9700 3450 10150 3450
Wire Wire Line
	6400 3150 6400 3300
Wire Wire Line
	8850 1200 8850 1250
Connection ~ 8850 1250
Wire Wire Line
	8850 1250 8850 1550
Wire Wire Line
	8850 1250 9300 1250
Wire Wire Line
	9600 1250 9950 1250
Wire Notes Line
	3350 850  3350 5050
Text Label 2700 1850 0    50   ~ 0
DBUS7
Wire Bus Line
	7200 4850 7200 5050
Wire Bus Line
	8300 4850 8300 5050
Wire Bus Line
	9500 3050 9500 3200
Wire Bus Line
	9000 3050 9150 3050
Wire Bus Line
	5000 3250 5000 3450
Wire Bus Line
	10200 4500 10200 4650
Wire Bus Line
	5600 1550 5600 1900
Wire Bus Line
	7150 1400 7150 1650
Wire Bus Line
	7350 3250 7350 3750
Wire Bus Line
	4700 3150 4700 3700
Wire Bus Line
	5950 4600 5950 6250
Wire Bus Line
	3550 4600 3550 6250
Wire Bus Line
	3150 1850 3150 4450
$EndSCHEMATC
